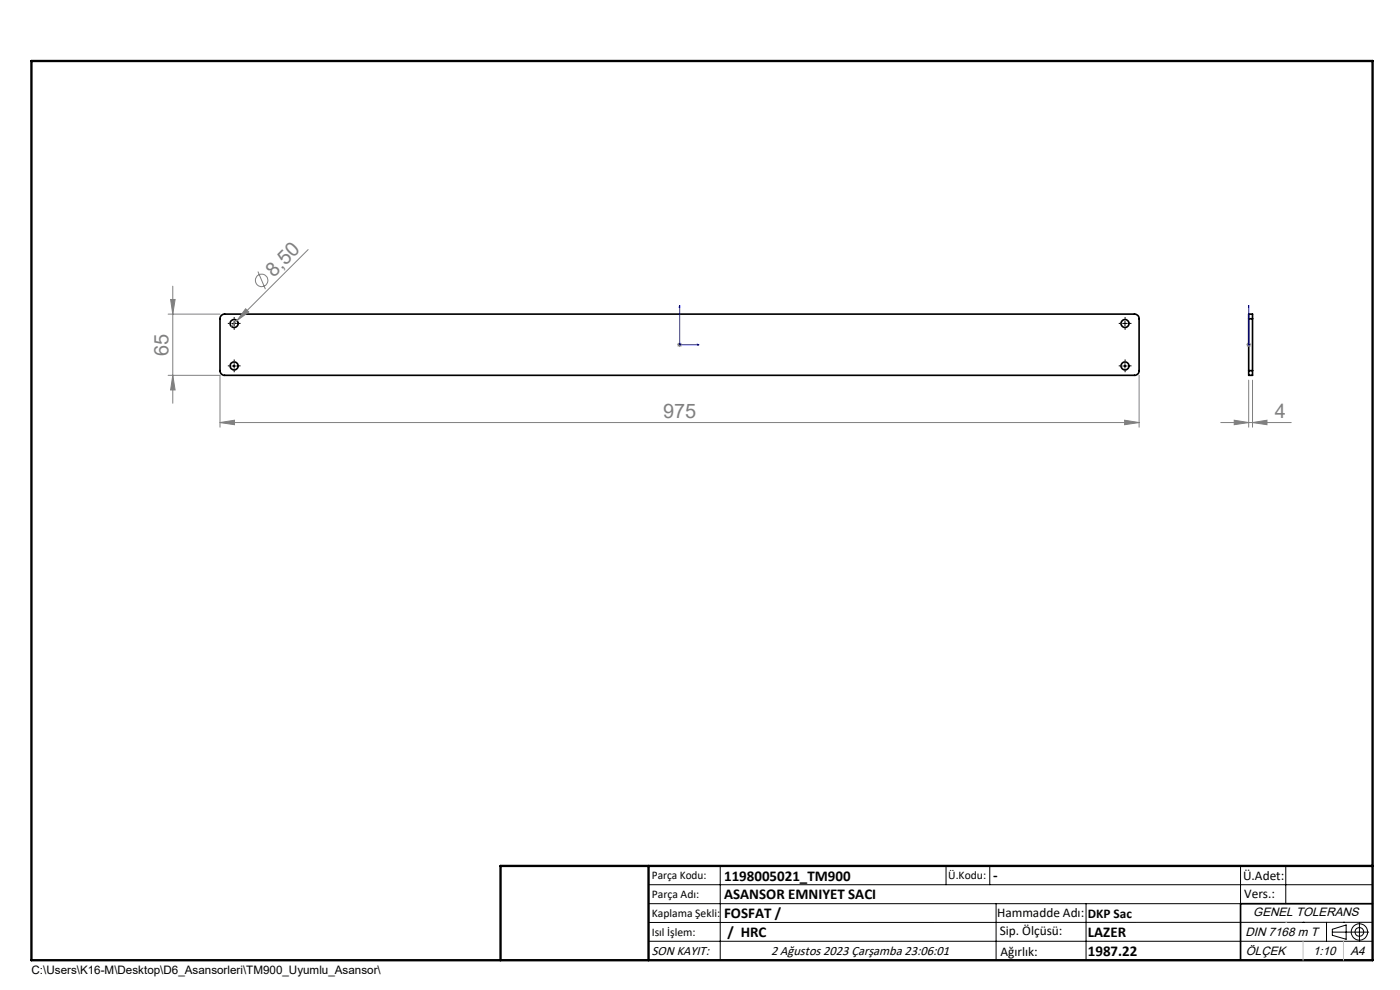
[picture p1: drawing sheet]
<svg xmlns="http://www.w3.org/2000/svg" width="297mm" height="210mm" viewBox="0 0 297 210" stroke-linecap="round" stroke-linejoin="round" font-family="sans-serif">
<g fill="none" stroke="#000" stroke-width=".35">
<path d="M47 66.9l.5-.3h193.2a.96 .96 0 0 1 1 1v11a.96 .96 0 0 1-1 1h-193a.96 .96 0 0 1-1-1v-11.2zM264.9 67.6v-1h.8v1M264.9 78.6v1h.8v-1M264.9 67.6h.8M264.9 78.6h.8M264.9 67.6v11M265.7 67.6v11M291.2 191.7h-28v12"/>
<circle cx="49.7" cy="68.6" r=".84"/>
<circle cx="49.7" cy="77.6" r=".84"/>
<circle cx="238.7" cy="68.6" r=".84"/>
<circle cx="238.7" cy="77.6" r=".84"/>
</g>
<g fill="none" stroke="#808080" stroke-width=".21">
<path d="M54.7 57.6l1.6 3.7M65.4 52.9l-16.3 16.3M35.7 79.6h11v11M35.7 66.6h11M36.2 63.5h.9l-.4 3.1zM36.7 79.6l.4 3.1h-.9zM36.7 60.7v24.8M52.1 65.5l.7 .7-2.5 1.8zM143.7 73.1h1M143.8 72.8l.7 .7M144.2 72.6v1M144.5 72.8l-.7 .7"/>
<path d="M241.7 79.6v11M264.4 73.1h1M264.5 72.8l.8 .7M264.9 72.6v1M265.3 72.8l-.8 .7M46.7 89.6l3-.5v1zM46.7 89.6h195M238.6 89.1l3.1 .5-3.1 .5zM259 89.6h14.9M261.8 89.1l3.1 .5-3.1 .5zM264.9 80.6v10M265.7 89.6l3.1-.5v1z"/>
<path d="M265.7 80.6v10"/>
<circle cx="55.5" cy="59.5" r="1.32"/>
</g>
<g fill="none" stroke="#000" stroke-width=".21">
<path d="M49.2 68.6h1M49.2 77.6h1M49.7 68.1v1M49.7 77.1v1M238.2 68.6h.9M238.2 77.6h.9M238.7 68.1v1M238.7 77.1v1M137.6 187.7h153.6M137.6 191.7h153.6M137.6 199.7h153.6M152.8 183.7v20"/>
<path d="M200.7 183.7v4M210 183.7v4M211.3 191.7v12M230.4 191.7v12M263.2 183.7v20M272.8 183.7v8M276.4 195.6h.1M281.4 195.6v4.1M282.6 197.7h7.8M282.6 197.1l3-.9v3l-3-.8zM285 195.6h.1M288.4 195.8v3.8"/>
<path d="M291.2 195.6l-153.6 .1"/>
<circle cx="288.4" cy="197.7" r="1.74"/>
<circle cx="288.4" cy="197.7" r=".93"/>
</g>
<path d="M144.2 64.8l.1 .4h-.2zM144.2 64.8v8.3h4.1M147.9 73l.4 .1-.4 .1zM264.9 73v.2zM264.9 64.8v.4v-.4M264.9 73.1h.1M264.9 64.8v8.3" fill="none" stroke="#00f" stroke-width=".21"/>
<g fill="none" stroke="#000" stroke-width=".21" stroke-dasharray="15.2 1.3 1.3 1.3" stroke-linecap="butt">
<path d="M48.7 77.6h-.4M48.7 68.6h-.4M49.7 76.6v-.3M49.7 78.6v.4M49.7 67.6v-.3M49.7 69.6v.4M50.7 77.6h.3M50.7 68.6h.3M237.7 68.6h-.4M237.7 77.6h-.4M238.7 67.6v-.3M238.7 69.6v.4"/>
<path d="M238.7 76.6v-.3M238.7 78.6v.4M239.7 68.6h.3M239.7 77.6h.3"/>
</g>
<path d="M106.2 203.7h185" fill="none" stroke="#000" stroke-width=".25"/>
<path d="M6.7 12.9h284.5v190.8h-284.5zM137.6 183.7v20M291.2 183.7h-185v20" fill="none" stroke="#000" stroke-width=".5"/>
<path d="M272.8 195.6h.1M276.4 199.7v4M285 199.7v4" fill="none" stroke="#c0c0c0" stroke-width=".21"/>
<g fill="#00f">
<path d="M147.9 73l.4 .1-.4 .1zM144.2 64.8l.1 .4h-.2z"/>
<path d="M264.9 73v.2zM264.9 64.8v.4z"/>
</g>
<g fill="#808080">
<path d="M52.1 65.5l.7 .7-2.5 1.8z"/>
<path d="M265.7 89.6l3.1-.5v1zM261.8 89.1l3.1 .5-3.1 .5z"/>
<path d="M46.7 89.6l3-.5v1zM238.6 89.1l3.1 .5-3.1 .5z"/>
<path d="M36.7 79.6l.4 3.1h-.9zM36.2 63.5h.9l-.4 3.1z"/>
</g>
<g font-size="4.2" fill="#808080">
<text x="58.1" y="58.9" transform="rotate(-45 58.1 58.9)">8,50</text>
<text x="35.7" y="75.5" transform="rotate(-90 35.7 75.5)">65</text>
<text x="140.7" y="88.7">975</text>
<text x="270.4" y="88.7">4</text>
</g>
<g font-size="3.2">
<text x="153.6" y="186.8">1198005021_TM900</text>
<text x="153.6" y="190.8">ASANSOR EMNIYET SACI</text>
<text x="210.7" y="186.6">-</text>
<text x="153.6" y="194.8">FOSFAT /</text>
<text x="154.3" y="198.8">/ HRC</text>
<text x="230.8" y="198.7">LAZER</text>
<text x="230.8" y="202.8">1987.22</text>
</g>
<g font-size="2.8">
<text x="263.7" y="186.7">Ü.Adet:</text>
<text x="263.9" y="190.5">Vers.:</text>
<text x="211.5" y="194.5">Hammadde Adı:</text>
<text x="230.8" y="194.7">DKP Sac</text>
<text x="138.3" y="202.6">SON KAYIT:</text>
<text x="163.6" y="202.6">2 Ağustos 2023 Çarşamba 23:06:01</text>
<text x="212.1" y="198.4">Sip. Ölçüsü:</text>
<text x="212.2" y="202.7">Ağırlık:</text>
</g>
<g font-size="2.6">
<text x="265.9" y="194.4">GENEL TOLERANS</text>
<text x="264.2" y="198.5">DIN 7168 m T</text>
<text x="264.3" y="202.6">ÖLÇEK</text>
<text x="278.5" y="202.6">1:10</text>
<text x="286.5" y="202.6">A4</text>
</g>
<g font-size="2.5">
<text x="138.3" y="186.4">Parça Kodu:</text>
<text x="138.3" y="190.5">Parça Adı:</text>
<text x="201.2" y="186.5">Ü.Kodu:</text>
<text x="138.3" y="194.5">Kaplama Şekli:</text>
<text x="138.3" y="198.6">Isıl İşlem:</text>
<text x="6.7" y="206.7">C:\Users\K16-M\Desktop\D6_Asansorleri\TM900_Uyumlu_Asansor\</text>
</g>
</svg>
